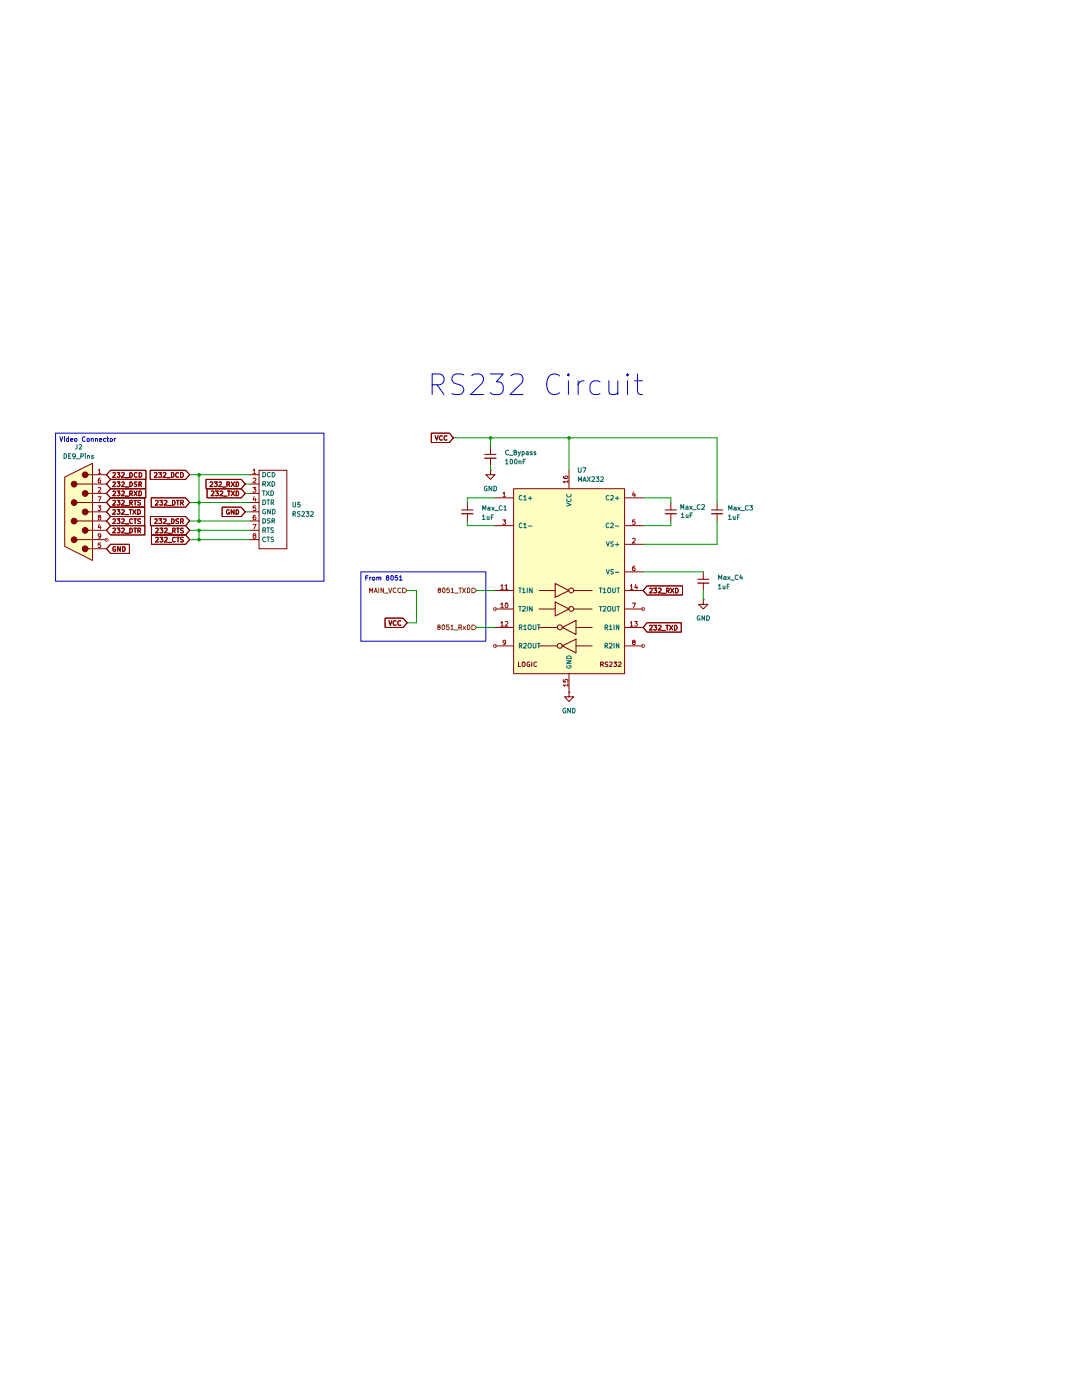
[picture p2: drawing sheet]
(kicad_sch
 (version 20250114)
 (generator "eeschema")
 (generator_version "9.0")
 (paper "A4")
 (lib_symbols
  (symbol "Connector:DE9_Pins"
   (pin_names
    (offset 1.016) (hide yes)) (exclude_from_sim no) (in_bom yes) (on_board yes)
   (property "Reference" "J" (at 0 13.97 0) (effects (font (size 1.27 1.27))))
   (property "Value" "DE9_Pins" (at 0 -14.605 0) (effects (font (size 1.27 1.27))))
   (property "Footprint" "" (at 0 0 0) (effects (font (size 1.27 1.27)) (hide yes)))
   (property "Datasheet" "~" (at 0 0 0) (effects (font (size 1.27 1.27)) (hide yes)))
   (property "Description" "9-pin D-SUB connector, pins (male)" (at 0 0 0) (effects (font (size 1.27 1.27)) (hide yes)))
   (symbol "DE9_Pins_0_1"
    (polyline (pts (xy -3.81 10.16) (xy -2.54 10.16)) (stroke (width 0) (type default)) (fill (type none)))
    (polyline (pts (xy -3.81 7.62) (xy 0.508 7.62)) (stroke (width 0) (type default)) (fill (type none)))
    (polyline (pts (xy -3.81 5.08) (xy -2.54 5.08)) (stroke (width 0) (type default)) (fill (type none)))
    (polyline (pts (xy -3.81 2.54) (xy 0.508 2.54)) (stroke (width 0) (type default)) (fill (type none)))
    (polyline (pts (xy -3.81 0) (xy -2.54 0)) (stroke (width 0) (type default)) (fill (type none)))
    (polyline (pts (xy -3.81 -2.54) (xy 0.508 -2.54)) (stroke (width 0) (type default)) (fill (type none)))
    (polyline (pts (xy -3.81 -5.08) (xy -2.54 -5.08)) (stroke (width 0) (type default)) (fill (type none)))
    (polyline (pts (xy -3.81 -7.62) (xy 0.508 -7.62)) (stroke (width 0) (type default)) (fill (type none)))
    (polyline (pts (xy -3.81 -10.16) (xy -2.54 -10.16)) (stroke (width 0) (type default)) (fill (type none)))
    (polyline (pts (xy -3.81 -13.335) (xy -3.81 13.335) (xy 3.81 9.525) (xy 3.81 -9.525) (xy -3.81 -13.335)) (stroke (width 0.254) (type default)) (fill (type background)))
    (circle (center -1.778 10.16) (radius 0.762) (stroke (width 0) (type default)) (fill (type outline)))
    (circle (center -1.778 5.08) (radius 0.762) (stroke (width 0) (type default)) (fill (type outline)))
    (circle (center -1.778 0) (radius 0.762) (stroke (width 0) (type default)) (fill (type outline)))
    (circle (center -1.778 -5.08) (radius 0.762) (stroke (width 0) (type default)) (fill (type outline)))
    (circle (center -1.778 -10.16) (radius 0.762) (stroke (width 0) (type default)) (fill (type outline)))
    (circle (center 1.27 7.62) (radius 0.762) (stroke (width 0) (type default)) (fill (type outline)))
    (circle (center 1.27 2.54) (radius 0.762) (stroke (width 0) (type default)) (fill (type outline)))
    (circle (center 1.27 -2.54) (radius 0.762) (stroke (width 0) (type default)) (fill (type outline)))
    (circle (center 1.27 -7.62) (radius 0.762) (stroke (width 0) (type default)) (fill (type outline))))
   (symbol "DE9_Pins_1_1"
    (pin passive line (at -7.62 10.16 0) (length 3.81) (name "5" (effects (font (size 1.27 1.27)))) (number "5" (effects (font (size 1.27 1.27)))))
    (pin passive line (at -7.62 7.62 0) (length 3.81) (name "9" (effects (font (size 1.27 1.27)))) (number "9" (effects (font (size 1.27 1.27)))))
    (pin passive line (at -7.62 5.08 0) (length 3.81) (name "4" (effects (font (size 1.27 1.27)))) (number "4" (effects (font (size 1.27 1.27)))))
    (pin passive line (at -7.62 2.54 0) (length 3.81) (name "8" (effects (font (size 1.27 1.27)))) (number "8" (effects (font (size 1.27 1.27)))))
    (pin passive line (at -7.62 0 0) (length 3.81) (name "3" (effects (font (size 1.27 1.27)))) (number "3" (effects (font (size 1.27 1.27)))))
    (pin passive line (at -7.62 -2.54 0) (length 3.81) (name "7" (effects (font (size 1.27 1.27)))) (number "7" (effects (font (size 1.27 1.27)))))
    (pin passive line (at -7.62 -5.08 0) (length 3.81) (name "2" (effects (font (size 1.27 1.27)))) (number "2" (effects (font (size 1.27 1.27)))))
    (pin passive line (at -7.62 -7.62 0) (length 3.81) (name "6" (effects (font (size 1.27 1.27)))) (number "6" (effects (font (size 1.27 1.27)))))
    (pin passive line (at -7.62 -10.16 0) (length 3.81) (name "1" (effects (font (size 1.27 1.27)))) (number "1" (effects (font (size 1.27 1.27))))))
   (embedded_fonts no))
  (symbol "Device:C_Small"
   (pin_numbers (hide yes))
   (pin_names
    (offset 0.254) (hide yes)) (exclude_from_sim no) (in_bom yes) (on_board yes)
   (property "Reference" "C" (at 0.254 1.778 0) (effects (font (size 1.27 1.27)) (justify left)))
   (property "Value" "C_Small" (at 0.254 -2.032 0) (effects (font (size 1.27 1.27)) (justify left)))
   (property "Footprint" "" (at 0 0 0) (effects (font (size 1.27 1.27)) (hide yes)))
   (property "Datasheet" "~" (at 0 0 0) (effects (font (size 1.27 1.27)) (hide yes)))
   (property "Description" "Unpolarized capacitor, small symbol" (at 0 0 0) (effects (font (size 1.27 1.27)) (hide yes)))
   (symbol "C_Small_0_1"
    (polyline (pts (xy -1.524 0.508) (xy 1.524 0.508)) (stroke (width 0.3048) (type default)) (fill (type none)))
    (polyline (pts (xy -1.524 -0.508) (xy 1.524 -0.508)) (stroke (width 0.3302) (type default)) (fill (type none))))
   (symbol "C_Small_1_1"
    (pin passive line (at 0 2.54 270) (length 2.032) (name "~" (effects (font (size 1.27 1.27)))) (number "1" (effects (font (size 1.27 1.27)))))
    (pin passive line (at 0 -2.54 90) (length 2.032) (name "~" (effects (font (size 1.27 1.27)))) (number "2" (effects (font (size 1.27 1.27))))))
   (embedded_fonts no))
  (symbol "ESD:MAX232"
   (pin_names
    (offset 1.016)) (exclude_from_sim no) (in_bom yes) (on_board yes)
   (property "Reference" "U5" (at 2.1941 30.48 0) (effects (font (size 1.27 1.27)) (justify left)))
   (property "Value" "MAX232" (at 2.1941 27.94 0) (effects (font (size 1.27 1.27)) (justify left)))
   (property "Footprint" "" (at 1.27 -26.67 0) (effects (font (size 1.27 1.27)) (justify left) (hide yes)))
   (property "Datasheet" "http://www.ti.com/lit/ds/symlink/max232.pdf" (at 0 2.54 0) (effects (font (size 1.27 1.27)) (hide yes)))
   (property "Description" "" (at 0 0 0) (effects (font (size 1.27 1.27)) (hide yes)))
   (symbol "MAX232_0_0"
    (text "LOGIC" (at -11.43 -22.86 0) (effects (font (size 1.27 1.27))))
    (text "RS232" (at 11.43 -22.86 0) (effects (font (size 1.27 1.27)))))
   (symbol "MAX232_0_1"
    (rectangle (start -15.24 -25.4) (end 15.24 25.4) (stroke (width 0.254) (type default)) (fill (type background)))
    (polyline (pts (xy -3.81 -0.635) (xy -3.81 -4.445) (xy 0 -2.54) (xy -3.81 -0.635)) (stroke (width 0.254) (type default)) (fill (type none)))
    (polyline (pts (xy -3.81 -2.54) (xy -8.255 -2.54)) (stroke (width 0.254) (type default)) (fill (type none)))
    (polyline (pts (xy -3.81 -5.715) (xy -3.81 -9.525) (xy 0 -7.62) (xy -3.81 -5.715)) (stroke (width 0.254) (type default)) (fill (type none)))
    (polyline (pts (xy -3.81 -7.62) (xy -8.255 -7.62)) (stroke (width 0.254) (type default)) (fill (type none)))
    (polyline (pts (xy -3.175 -12.7) (xy -8.255 -12.7)) (stroke (width 0.254) (type default)) (fill (type none)))
    (polyline (pts (xy -3.175 -17.78) (xy -8.255 -17.78)) (stroke (width 0.254) (type default)) (fill (type none)))
    (circle (center -2.54 -12.7) (radius 0.635) (stroke (width 0.254) (type default)) (fill (type none)))
    (circle (center -2.54 -17.78) (radius 0.635) (stroke (width 0.254) (type default)) (fill (type none)))
    (circle (center 0.635 -2.54) (radius 0.635) (stroke (width 0.254) (type default)) (fill (type none)))
    (circle (center 0.635 -7.62) (radius 0.635) (stroke (width 0.254) (type default)) (fill (type none)))
    (polyline (pts (xy 1.27 -2.54) (xy 6.35 -2.54)) (stroke (width 0.254) (type default)) (fill (type none)))
    (polyline (pts (xy 1.27 -7.62) (xy 6.35 -7.62)) (stroke (width 0.254) (type default)) (fill (type none)))
    (polyline (pts (xy 1.905 -10.795) (xy 1.905 -14.605) (xy -1.905 -12.7) (xy 1.905 -10.795)) (stroke (width 0.254) (type default)) (fill (type none)))
    (polyline (pts (xy 1.905 -12.7) (xy 6.35 -12.7)) (stroke (width 0.254) (type default)) (fill (type none)))
    (polyline (pts (xy 1.905 -15.875) (xy 1.905 -19.685) (xy -1.905 -17.78) (xy 1.905 -15.875)) (stroke (width 0.254) (type default)) (fill (type none)))
    (polyline (pts (xy 1.905 -17.78) (xy 6.35 -17.78)) (stroke (width 0.254) (type default)) (fill (type none))))
   (symbol "MAX232_1_1"
    (pin passive line (at -20.32 22.86 0) (length 5.08) (name "C1+" (effects (font (size 1.27 1.27)))) (number "1" (effects (font (size 1.27 1.27)))))
    (pin passive line (at -20.32 15.24 0) (length 5.08) (name "C1-" (effects (font (size 1.27 1.27)))) (number "3" (effects (font (size 1.27 1.27)))))
    (pin input line (at -20.32 -2.54 0) (length 5.08) (name "T1IN" (effects (font (size 1.27 1.27)))) (number "11" (effects (font (size 1.27 1.27)))))
    (pin input line (at -20.32 -7.62 0) (length 5.08) (name "T2IN" (effects (font (size 1.27 1.27)))) (number "10" (effects (font (size 1.27 1.27)))))
    (pin output line (at -20.32 -12.7 0) (length 5.08) (name "R1OUT" (effects (font (size 1.27 1.27)))) (number "12" (effects (font (size 1.27 1.27)))))
    (pin output line (at -20.32 -17.78 0) (length 5.08) (name "R2OUT" (effects (font (size 1.27 1.27)))) (number "9" (effects (font (size 1.27 1.27)))))
    (pin power_in line (at 0 30.48 270) (length 5.08) (name "VCC" (effects (font (size 1.27 1.27)))) (number "16" (effects (font (size 1.27 1.27)))))
    (pin power_in line (at 0 -30.48 90) (length 5.08) (name "GND" (effects (font (size 1.27 1.27)))) (number "15" (effects (font (size 1.27 1.27)))))
    (pin passive line (at 20.32 22.86 180) (length 5.08) (name "C2+" (effects (font (size 1.27 1.27)))) (number "4" (effects (font (size 1.27 1.27)))))
    (pin passive line (at 20.32 15.24 180) (length 5.08) (name "C2-" (effects (font (size 1.27 1.27)))) (number "5" (effects (font (size 1.27 1.27)))))
    (pin power_out line (at 20.32 10.16 180) (length 5.08) (name "VS+" (effects (font (size 1.27 1.27)))) (number "2" (effects (font (size 1.27 1.27)))))
    (pin power_out line (at 20.32 2.54 180) (length 5.08) (name "VS-" (effects (font (size 1.27 1.27)))) (number "6" (effects (font (size 1.27 1.27)))))
    (pin output line (at 20.32 -2.54 180) (length 5.08) (name "T1OUT" (effects (font (size 1.27 1.27)))) (number "14" (effects (font (size 1.27 1.27)))))
    (pin output line (at 20.32 -7.62 180) (length 5.08) (name "T2OUT" (effects (font (size 1.27 1.27)))) (number "7" (effects (font (size 1.27 1.27)))))
    (pin input line (at 20.32 -12.7 180) (length 5.08) (name "R1IN" (effects (font (size 1.27 1.27)))) (number "13" (effects (font (size 1.27 1.27)))))
    (pin input line (at 20.32 -17.78 180) (length 5.08) (name "R2IN" (effects (font (size 1.27 1.27)))) (number "8" (effects (font (size 1.27 1.27))))))
   (embedded_fonts no))
  (symbol "ESD:RS232_" (exclude_from_sim no) (in_bom yes) (on_board yes)
   (property "Reference" "U9" (at 3.81 -22.86 90) (effects (font (size 1.27 1.27)) (justify right)))
   (property "Value" "RS232" (at 8.89 -8.89 90) (effects (font (size 1.27 1.27))))
   (property "Footprint" "" (at 0 -1.27 0) (effects (font (size 1.27 1.27)) (hide yes)))
   (property "Datasheet" "" (at 0 -1.27 0) (effects (font (size 1.27 1.27)) (hide yes)))
   (property "Description" "" (at 0 0 0) (effects (font (size 1.27 1.27)) (hide yes)))
   (symbol "RS232__0_1"
    (rectangle (start 0 0) (end 7.62 -21.59) (stroke (width 0) (type default)) (fill (type none))))
   (symbol "RS232__1_1"
    (pin input line (at -2.54 -1.27 0) (length 2.54) (name "DCD" (effects (font (size 1.27 1.27)))) (number "1" (effects (font (size 1.27 1.27)))))
    (pin output line (at -2.54 -3.81 0) (length 2.54) (name "RXD" (effects (font (size 1.27 1.27)))) (number "2" (effects (font (size 1.27 1.27)))))
    (pin input line (at -2.54 -6.35 0) (length 2.54) (name "TXD" (effects (font (size 1.27 1.27)))) (number "3" (effects (font (size 1.27 1.27)))))
    (pin input line (at -2.54 -8.89 0) (length 2.54) (name "DTR" (effects (font (size 1.27 1.27)))) (number "4" (effects (font (size 1.27 1.27)))))
    (pin input line (at -2.54 -11.43 0) (length 2.54) (name "GND" (effects (font (size 1.27 1.27)))) (number "5" (effects (font (size 1.27 1.27)))))
    (pin input line (at -2.54 -13.97 0) (length 2.54) (name "DSR" (effects (font (size 1.27 1.27)))) (number "6" (effects (font (size 1.27 1.27)))))
    (pin input line (at -2.54 -16.51 0) (length 2.54) (name "RTS" (effects (font (size 1.27 1.27)))) (number "7" (effects (font (size 1.27 1.27)))))
    (pin input line (at -2.54 -19.05 0) (length 2.54) (name "CTS" (effects (font (size 1.27 1.27)))) (number "8" (effects (font (size 1.27 1.27))))))
   (embedded_fonts no))
  (symbol "power:GND"
   (power)
   (pin_numbers (hide yes))
   (pin_names
    (offset 0) (hide yes)) (exclude_from_sim no) (in_bom yes) (on_board yes)
   (property "Reference" "#PWR" (at 0 -6.35 0) (effects (font (size 1.27 1.27)) (hide yes)))
   (property "Value" "GND" (at 0 -3.81 0) (effects (font (size 1.27 1.27))))
   (property "Footprint" "" (at 0 0 0) (effects (font (size 1.27 1.27)) (hide yes)))
   (property "Datasheet" "" (at 0 0 0) (effects (font (size 1.27 1.27)) (hide yes)))
   (property "Description" "Power symbol creates a global label with name \"GND\" , ground" (at 0 0 0) (effects (font (size 1.27 1.27)) (hide yes)))
   (symbol "GND_0_1"
    (polyline (pts (xy 0 0) (xy 0 -1.27) (xy 1.27 -1.27) (xy 0 -2.54) (xy -1.27 -1.27) (xy 0 -1.27)) (stroke (width 0) (type default)) (fill (type none))))
   (symbol "GND_1_1"
    (pin power_in line (at 0 0 270) (length 0) (name "~" (effects (font (size 1.27 1.27)))) (number "1" (effects (font (size 1.27 1.27))))))
   (embedded_fonts no)))
 (text "RS232 Circuit"
  (exclude_from_sim no)
  (at 147.066 18.796 0)
  (effects (font (size 5.6896 5.6896))))
 (text_box "From 8051"
  (exclude_from_sim no)
  (at 99.06 69.85 0)
  (size 34.29 19.05)
  (margins 0.9525 0.9525 0.9525 0.9525)
  (stroke (width 0) (type solid))
  (fill (type none))
  (effects (font (size 1.27 1.27)) (justify left top)))
 (text_box "Video Connector"
  (exclude_from_sim no)
  (at 15.24 31.75 0)
  (size 73.66 40.64)
  (margins 0.9525 0.9525 0.9525 0.9525)
  (stroke (width 0) (type solid))
  (fill (type none))
  (effects (font (size 1.27 1.27)) (justify left top)))
 (junction
  (at 54.61 58.42)
  (diameter 0)
  (color 0 0 0 0))
 (junction
  (at 54.61 50.8)
  (diameter 0)
  (color 0 0 0 0))
 (junction
  (at 134.62 33.02)
  (diameter 0)
  (color 0 0 0 0))
 (junction
  (at 156.21 33.02)
  (diameter 0)
  (color 0 0 0 0))
 (junction
  (at 54.61 43.18)
  (diameter 0)
  (color 0 0 0 0))
 (junction
  (at 54.61 60.96)
  (diameter 0)
  (color 0 0 0 0))
 (junction
  (at 54.61 55.88)
  (diameter 0)
  (color 0 0 0 0))
 (wire
  (pts (xy 111.76 74.93) (xy 114.3 74.93))
  (stroke (width 0) (type default)))
 (wire
  (pts (xy 128.27 55.88) (xy 128.27 57.15))
  (stroke (width 0) (type default)))
 (wire
  (pts (xy 176.53 49.53) (xy 184.15 49.53))
  (stroke (width 0) (type default)))
 (wire
  (pts (xy 128.27 49.53) (xy 135.89 49.53))
  (stroke (width 0) (type default)))
 (wire
  (pts (xy 134.62 33.02) (xy 156.21 33.02))
  (stroke (width 0) (type default)))
 (wire
  (pts (xy 156.21 41.91) (xy 156.21 33.02))
  (stroke (width 0) (type default)))
 (wire
  (pts (xy 130.81 85.09) (xy 135.89 85.09))
  (stroke (width 0) (type default)))
 (wire
  (pts (xy 52.07 60.96) (xy 54.61 60.96))
  (stroke (width 0) (type default)))
 (wire
  (pts (xy 184.15 49.53) (xy 184.15 50.8))
  (stroke (width 0) (type default)))
 (wire
  (pts (xy 128.27 57.15) (xy 135.89 57.15))
  (stroke (width 0) (type default)))
 (wire
  (pts (xy 134.62 33.02) (xy 134.62 35.56))
  (stroke (width 0) (type default)))
 (wire
  (pts (xy 52.07 55.88) (xy 54.61 55.88))
  (stroke (width 0) (type default)))
 (wire
  (pts (xy 176.53 57.15) (xy 184.15 57.15))
  (stroke (width 0) (type default)))
 (wire
  (pts (xy 54.61 58.42) (xy 54.61 60.96))
  (stroke (width 0) (type default)))
 (wire
  (pts (xy 196.85 62.23) (xy 176.53 62.23))
  (stroke (width 0) (type default)))
 (wire
  (pts (xy 156.21 33.02) (xy 196.85 33.02))
  (stroke (width 0) (type default)))
 (wire
  (pts (xy 54.61 55.88) (xy 68.58 55.88))
  (stroke (width 0) (type default)))
 (wire
  (pts (xy 68.58 45.72) (xy 67.31 45.72))
  (stroke (width 0) (type default)))
 (wire
  (pts (xy 52.07 58.42) (xy 54.61 58.42))
  (stroke (width 0) (type default)))
 (wire
  (pts (xy 134.62 40.64) (xy 134.62 41.91))
  (stroke (width 0) (type default)))
 (wire
  (pts (xy 54.61 60.96) (xy 68.58 60.96))
  (stroke (width 0) (type default)))
 (wire
  (pts (xy 114.3 74.93) (xy 114.3 83.82))
  (stroke (width 0) (type default)))
 (wire
  (pts (xy 68.58 53.34) (xy 67.31 53.34))
  (stroke (width 0) (type default)))
 (wire
  (pts (xy 54.61 43.18) (xy 54.61 50.8))
  (stroke (width 0) (type default)))
 (wire
  (pts (xy 130.81 74.93) (xy 135.89 74.93))
  (stroke (width 0) (type default)))
 (wire
  (pts (xy 196.85 33.02) (xy 196.85 50.8))
  (stroke (width 0) (type default)))
 (wire
  (pts (xy 52.07 50.8) (xy 54.61 50.8))
  (stroke (width 0) (type default)))
 (wire
  (pts (xy 111.76 83.82) (xy 114.3 83.82))
  (stroke (width 0) (type default)))
 (wire
  (pts (xy 52.07 43.18) (xy 54.61 43.18))
  (stroke (width 0) (type default)))
 (wire
  (pts (xy 176.53 69.85) (xy 193.04 69.85))
  (stroke (width 0) (type default)))
 (wire
  (pts (xy 54.61 50.8) (xy 68.58 50.8))
  (stroke (width 0) (type default)))
 (wire
  (pts (xy 54.61 58.42) (xy 68.58 58.42))
  (stroke (width 0) (type default)))
 (wire
  (pts (xy 196.85 55.88) (xy 196.85 62.23))
  (stroke (width 0) (type default)))
 (wire
  (pts (xy 54.61 50.8) (xy 54.61 55.88))
  (stroke (width 0) (type default)))
 (wire
  (pts (xy 68.58 48.26) (xy 67.31 48.26))
  (stroke (width 0) (type default)))
 (wire
  (pts (xy 193.04 74.93) (xy 193.04 77.47))
  (stroke (width 0) (type default)))
 (wire
  (pts (xy 128.27 49.53) (xy 128.27 50.8))
  (stroke (width 0) (type default)))
 (wire
  (pts (xy 184.15 55.88) (xy 184.15 57.15))
  (stroke (width 0) (type default)))
 (wire
  (pts (xy 54.61 43.18) (xy 68.58 43.18))
  (stroke (width 0) (type default)))
 (wire
  (pts (xy 124.46 33.02) (xy 134.62 33.02))
  (stroke (width 0) (type default)))
 (global_label "232_RTS"
  (shape input)
  (at 29.21 50.8 0)
  (fields_autoplaced yes)
  (effects (font (size 1.27 1.27)) (justify left))
  (property "Intersheetrefs" "${INTERSHEET_REFS}" (at 40.2384 50.8 0) (effects (font (size 1.27 1.27)) (justify left) (hide yes))))
 (global_label "232_DTR"
  (shape input)
  (at 52.07 50.8 180)
  (fields_autoplaced yes)
  (effects (font (size 1.27 1.27)) (justify right))
  (property "Intersheetrefs" "${INTERSHEET_REFS}" (at 40.9811 50.8 0) (effects (font (size 1.27 1.27)) (justify right) (hide yes))))
 (global_label "232_CTS"
  (shape input)
  (at 29.21 55.88 0)
  (fields_autoplaced yes)
  (effects (font (size 1.27 1.27)) (justify left))
  (property "Intersheetrefs" "${INTERSHEET_REFS}" (at 40.2384 55.88 0) (effects (font (size 1.27 1.27)) (justify left) (hide yes))))
 (global_label "232_CTS"
  (shape input)
  (at 52.07 60.96 180)
  (fields_autoplaced yes)
  (effects (font (size 1.27 1.27)) (justify right))
  (property "Intersheetrefs" "${INTERSHEET_REFS}" (at 41.0416 60.96 0) (effects (font (size 1.27 1.27)) (justify right) (hide yes))))
 (global_label "232_TXD"
  (shape input)
  (at 67.31 48.26 180)
  (fields_autoplaced yes)
  (effects (font (size 1.27 1.27)) (justify right))
  (property "Intersheetrefs" "${INTERSHEET_REFS}" (at 56.2816 48.26 0) (effects (font (size 1.27 1.27)) (justify right) (hide yes))))
 (global_label "232_DCD"
  (shape input)
  (at 52.07 43.18 180)
  (fields_autoplaced yes)
  (effects (font (size 1.27 1.27)) (justify right))
  (property "Intersheetrefs" "${INTERSHEET_REFS}" (at 40.6787 43.18 0) (effects (font (size 1.27 1.27)) (justify right) (hide yes))))
 (global_label "GND"
  (shape input)
  (at 67.31 53.34 180)
  (fields_autoplaced yes)
  (effects (font (size 1.27 1.27)) (justify right))
  (property "Intersheetrefs" "${INTERSHEET_REFS}" (at 60.4543 53.34 0) (effects (font (size 1.27 1.27)) (justify right) (hide yes))))
 (global_label "232_DSR"
  (shape input)
  (at 52.07 55.88 180)
  (fields_autoplaced yes)
  (effects (font (size 1.27 1.27)) (justify right))
  (property "Intersheetrefs" "${INTERSHEET_REFS}" (at 40.7392 55.88 0) (effects (font (size 1.27 1.27)) (justify right) (hide yes))))
 (global_label "232_RXD"
  (shape input)
  (at 67.31 45.72 180)
  (fields_autoplaced yes)
  (effects (font (size 1.27 1.27)) (justify right))
  (property "Intersheetrefs" "${INTERSHEET_REFS}" (at 55.9792 45.72 0) (effects (font (size 1.27 1.27)) (justify right) (hide yes))))
 (global_label "232_DSR"
  (shape input)
  (at 29.21 45.72 0)
  (fields_autoplaced yes)
  (effects (font (size 1.27 1.27)) (justify left))
  (property "Intersheetrefs" "${INTERSHEET_REFS}" (at 40.5408 45.72 0) (effects (font (size 1.27 1.27)) (justify left) (hide yes))))
 (global_label "VCC"
  (shape input)
  (at 111.76 83.82 180)
  (fields_autoplaced yes)
  (effects (font (size 1.27 1.27)) (justify right))
  (property "Intersheetrefs" "${INTERSHEET_REFS}" (at 105.1462 83.82 0) (effects (font (size 1.27 1.27)) (justify right) (hide yes))))
 (global_label "VCC"
  (shape input)
  (at 124.46 33.02 180)
  (fields_autoplaced yes)
  (effects (font (size 1.27 1.27)) (justify right))
  (property "Intersheetrefs" "${INTERSHEET_REFS}" (at 117.8462 33.02 0) (effects (font (size 1.27 1.27)) (justify right) (hide yes))))
 (global_label "232_RTS"
  (shape input)
  (at 52.07 58.42 180)
  (fields_autoplaced yes)
  (effects (font (size 1.27 1.27)) (justify right))
  (property "Intersheetrefs" "${INTERSHEET_REFS}" (at 41.0416 58.42 0) (effects (font (size 1.27 1.27)) (justify right) (hide yes))))
 (global_label "232_TXD"
  (shape input)
  (at 29.21 53.34 0)
  (fields_autoplaced yes)
  (effects (font (size 1.27 1.27)) (justify left))
  (property "Intersheetrefs" "${INTERSHEET_REFS}" (at 40.2384 53.34 0) (effects (font (size 1.27 1.27)) (justify left) (hide yes))))
 (global_label "232_DTR"
  (shape input)
  (at 29.21 58.42 0)
  (fields_autoplaced yes)
  (effects (font (size 1.27 1.27)) (justify left))
  (property "Intersheetrefs" "${INTERSHEET_REFS}" (at 40.2989 58.42 0) (effects (font (size 1.27 1.27)) (justify left) (hide yes))))
 (global_label "232_TXD"
  (shape input)
  (at 176.53 85.09 0)
  (fields_autoplaced yes)
  (effects (font (size 1.27 1.27)) (justify left))
  (property "Intersheetrefs" "${INTERSHEET_REFS}" (at 187.5584 85.09 0) (effects (font (size 1.27 1.27)) (justify left) (hide yes))))
 (global_label "232_DCD"
  (shape input)
  (at 29.21 43.18 0)
  (fields_autoplaced yes)
  (effects (font (size 1.27 1.27)) (justify left))
  (property "Intersheetrefs" "${INTERSHEET_REFS}" (at 40.6013 43.18 0) (effects (font (size 1.27 1.27)) (justify left) (hide yes))))
 (global_label "232_RXD"
  (shape input)
  (at 29.21 48.26 0)
  (fields_autoplaced yes)
  (effects (font (size 1.27 1.27)) (justify left))
  (property "Intersheetrefs" "${INTERSHEET_REFS}" (at 40.5408 48.26 0) (effects (font (size 1.27 1.27)) (justify left) (hide yes))))
 (global_label "GND"
  (shape input)
  (at 29.21 63.5 0)
  (fields_autoplaced yes)
  (effects (font (size 1.27 1.27)) (justify left))
  (property "Intersheetrefs" "${INTERSHEET_REFS}" (at 36.0657 63.5 0) (effects (font (size 1.27 1.27)) (justify left) (hide yes))))
 (global_label "232_RXD"
  (shape input)
  (at 176.53 74.93 0)
  (fields_autoplaced yes)
  (effects (font (size 1.27 1.27)) (justify left))
  (property "Intersheetrefs" "${INTERSHEET_REFS}" (at 187.8608 74.93 0) (effects (font (size 1.27 1.27)) (justify left) (hide yes))))
 (hierarchical_label "8051_TXD"
  (shape input)
  (at 130.81 74.93 180)
  (effects (font (size 1.27 1.27)) (justify right)))
 (hierarchical_label "8051_RxD"
  (shape input)
  (at 130.81 85.09 180)
  (effects (font (size 1.27 1.27)) (justify right)))
 (hierarchical_label "MAIN_VCC"
  (shape input)
  (at 111.76 74.93 180)
  (effects (font (size 1.27 1.27)) (justify right)))
 (symbol
  (lib_id "Device:C_Small")
  (at 193.04 72.39 0)
  (unit 1)
  (exclude_from_sim no)
  (in_bom yes)
  (on_board yes)
  (dnp no)
  (property "Reference" "Max_C4" (at 196.85 71.3739 0) (effects (font (size 1.27 1.27)) (justify left)))
  (property "Value" "1uF" (at 196.85 73.9139 0) (effects (font (size 1.27 1.27)) (justify left)))
  (property "Footprint" "" (at 193.04 72.39 0) (effects (font (size 1.27 1.27)) (hide yes)))
  (property "Datasheet" "~" (at 193.04 72.39 0) (effects (font (size 1.27 1.27)) (hide yes)))
  (property "Description" "Unpolarized capacitor, small symbol" (at 193.04 72.39 0) (effects (font (size 1.27 1.27)) (hide yes)))
  (pin "1")
  (pin "2"))
 (symbol
  (lib_id "power:GND")
  (at 134.62 41.91 0)
  (unit 1)
  (exclude_from_sim no)
  (in_bom yes)
  (on_board yes)
  (dnp no)
  (fields_autoplaced yes)
  (property "Reference" "#PWR016" (at 134.62 48.26 0) (effects (font (size 1.27 1.27)) (hide yes)))
  (property "Value" "GND" (at 134.62 46.99 0) (effects (font (size 1.27 1.27))))
  (property "Footprint" "" (at 134.62 41.91 0) (effects (font (size 1.27 1.27)) (hide yes)))
  (property "Datasheet" "" (at 134.62 41.91 0) (effects (font (size 1.27 1.27)) (hide yes)))
  (property "Description" "Power symbol creates a global label with name \"GND\" , ground" (at 134.62 41.91 0) (effects (font (size 1.27 1.27)) (hide yes)))
  (pin "1"))
 (symbol
  (lib_id "ESD:MAX232")
  (at 156.21 72.39 0)
  (unit 1)
  (exclude_from_sim no)
  (in_bom yes)
  (on_board yes)
  (dnp no)
  (fields_autoplaced yes)
  (property "Reference" "U7" (at 158.3533 41.91 0) (effects (font (size 1.27 1.27)) (justify left)))
  (property "Value" "MAX232" (at 158.3533 44.45 0) (effects (font (size 1.27 1.27)) (justify left)))
  (property "Footprint" "" (at 157.48 99.06 0) (effects (font (size 1.27 1.27)) (justify left) (hide yes)))
  (property "Datasheet" "http://www.ti.com/lit/ds/symlink/max232.pdf" (at 156.21 69.85 0) (effects (font (size 1.27 1.27)) (hide yes)))
  (property "Description" "" (at 156.21 72.39 0) (effects (font (size 1.27 1.27)) (hide yes)))
  (pin "15")
  (pin "14")
  (pin "6")
  (pin "13")
  (pin "3")
  (pin "5")
  (pin "8")
  (pin "1")
  (pin "2")
  (pin "9")
  (pin "11")
  (pin "12")
  (pin "16")
  (pin "10")
  (pin "4")
  (pin "7"))
 (symbol
  (lib_id "Device:C_Small")
  (at 184.15 53.34 0)
  (unit 1)
  (exclude_from_sim no)
  (in_bom yes)
  (on_board yes)
  (dnp no)
  (property "Reference" "Max_C2" (at 186.436 52.07 0) (effects (font (size 1.27 1.27)) (justify left)))
  (property "Value" "1uF" (at 186.69 54.356 0) (effects (font (size 1.27 1.27)) (justify left)))
  (property "Footprint" "" (at 184.15 53.34 0) (effects (font (size 1.27 1.27)) (hide yes)))
  (property "Datasheet" "~" (at 184.15 53.34 0) (effects (font (size 1.27 1.27)) (hide yes)))
  (property "Description" "Unpolarized capacitor, small symbol" (at 184.15 53.34 0) (effects (font (size 1.27 1.27)) (hide yes)))
  (pin "1")
  (pin "2"))
 (symbol
  (lib_id "ESD:RS232_")
  (at 71.12 41.91 0)
  (unit 1)
  (exclude_from_sim no)
  (in_bom yes)
  (on_board yes)
  (dnp no)
  (fields_autoplaced yes)
  (property "Reference" "U5" (at 80.01 51.4349 0) (effects (font (size 1.27 1.27)) (justify left)))
  (property "Value" "RS232" (at 80.01 53.9749 0) (effects (font (size 1.27 1.27)) (justify left)))
  (property "Footprint" "" (at 71.12 43.18 0) (effects (font (size 1.27 1.27)) (hide yes)))
  (property "Datasheet" "" (at 71.12 43.18 0) (effects (font (size 1.27 1.27)) (hide yes)))
  (property "Description" "" (at 71.12 41.91 0) (effects (font (size 1.27 1.27)) (hide yes)))
  (pin "6")
  (pin "4")
  (pin "8")
  (pin "5")
  (pin "1")
  (pin "2")
  (pin "7")
  (pin "3"))
 (symbol
  (lib_id "power:GND")
  (at 193.04 77.47 0)
  (unit 1)
  (exclude_from_sim no)
  (in_bom yes)
  (on_board yes)
  (dnp no)
  (fields_autoplaced yes)
  (property "Reference" "#PWR017" (at 193.04 83.82 0) (effects (font (size 1.27 1.27)) (hide yes)))
  (property "Value" "GND" (at 193.04 82.55 0) (effects (font (size 1.27 1.27))))
  (property "Footprint" "" (at 193.04 77.47 0) (effects (font (size 1.27 1.27)) (hide yes)))
  (property "Datasheet" "" (at 193.04 77.47 0) (effects (font (size 1.27 1.27)) (hide yes)))
  (property "Description" "Power symbol creates a global label with name \"GND\" , ground" (at 193.04 77.47 0) (effects (font (size 1.27 1.27)) (hide yes)))
  (pin "1"))
 (symbol
  (lib_id "Device:C_Small")
  (at 128.27 53.34 0)
  (unit 1)
  (exclude_from_sim no)
  (in_bom yes)
  (on_board yes)
  (dnp no)
  (property "Reference" "Max_C1" (at 132.08 52.3239 0) (effects (font (size 1.27 1.27)) (justify left)))
  (property "Value" "1uF" (at 132.08 54.8639 0) (effects (font (size 1.27 1.27)) (justify left)))
  (property "Footprint" "" (at 128.27 53.34 0) (effects (font (size 1.27 1.27)) (hide yes)))
  (property "Datasheet" "~" (at 128.27 53.34 0) (effects (font (size 1.27 1.27)) (hide yes)))
  (property "Description" "Unpolarized capacitor, small symbol" (at 128.27 53.34 0) (effects (font (size 1.27 1.27)) (hide yes)))
  (pin "1")
  (pin "2"))
 (symbol
  (lib_id "Device:C_Small")
  (at 134.62 38.1 0)
  (unit 1)
  (exclude_from_sim no)
  (in_bom yes)
  (on_board yes)
  (dnp no)
  (property "Reference" "C_Bypass" (at 138.43 37.0839 0) (effects (font (size 1.27 1.27)) (justify left)))
  (property "Value" "100nF" (at 138.43 39.6239 0) (effects (font (size 1.27 1.27)) (justify left)))
  (property "Footprint" "" (at 134.62 38.1 0) (effects (font (size 1.27 1.27)) (hide yes)))
  (property "Datasheet" "~" (at 134.62 38.1 0) (effects (font (size 1.27 1.27)) (hide yes)))
  (property "Description" "Unpolarized capacitor, small symbol" (at 134.62 38.1 0) (effects (font (size 1.27 1.27)) (hide yes)))
  (pin "1")
  (pin "2"))
 (symbol
  (lib_id "Connector:DE9_Pins")
  (at 21.59 53.34 180)
  (unit 1)
  (exclude_from_sim no)
  (in_bom yes)
  (on_board yes)
  (dnp no)
  (fields_autoplaced yes)
  (property "Reference" "J2" (at 21.59 35.56 0) (effects (font (size 1.27 1.27))))
  (property "Value" "DE9_Pins" (at 21.59 38.1 0) (effects (font (size 1.27 1.27))))
  (property "Footprint" "" (at 21.59 53.34 0) (effects (font (size 1.27 1.27)) (hide yes)))
  (property "Datasheet" "~" (at 21.59 53.34 0) (effects (font (size 1.27 1.27)) (hide yes)))
  (property "Description" "9-pin D-SUB connector, pins (male)" (at 21.59 53.34 0) (effects (font (size 1.27 1.27)) (hide yes)))
  (pin "9")
  (pin "8")
  (pin "7")
  (pin "5")
  (pin "4")
  (pin "3")
  (pin "2")
  (pin "6")
  (pin "1"))
 (symbol
  (lib_id "Device:C_Small")
  (at 196.85 53.34 0)
  (unit 1)
  (exclude_from_sim no)
  (in_bom yes)
  (on_board yes)
  (dnp no)
  (property "Reference" "Max_C3" (at 199.644 52.324 0) (effects (font (size 1.27 1.27)) (justify left)))
  (property "Value" "1uF" (at 199.644 54.864 0) (effects (font (size 1.27 1.27)) (justify left)))
  (property "Footprint" "" (at 196.85 53.34 0) (effects (font (size 1.27 1.27)) (hide yes)))
  (property "Datasheet" "~" (at 196.85 53.34 0) (effects (font (size 1.27 1.27)) (hide yes)))
  (property "Description" "Unpolarized capacitor, small symbol" (at 196.85 53.34 0) (effects (font (size 1.27 1.27)) (hide yes)))
  (pin "1")
  (pin "2"))
 (symbol
  (lib_id "power:GND")
  (at 156.21 102.87 0)
  (unit 1)
  (exclude_from_sim no)
  (in_bom yes)
  (on_board yes)
  (dnp no)
  (fields_autoplaced yes)
  (property "Reference" "#PWR015" (at 156.21 109.22 0) (effects (font (size 1.27 1.27)) (hide yes)))
  (property "Value" "GND" (at 156.21 107.95 0) (effects (font (size 1.27 1.27))))
  (property "Footprint" "" (at 156.21 102.87 0) (effects (font (size 1.27 1.27)) (hide yes)))
  (property "Datasheet" "" (at 156.21 102.87 0) (effects (font (size 1.27 1.27)) (hide yes)))
  (property "Description" "Power symbol creates a global label with name \"GND\" , ground" (at 156.21 102.87 0) (effects (font (size 1.27 1.27)) (hide yes)))
  (pin "1")))
